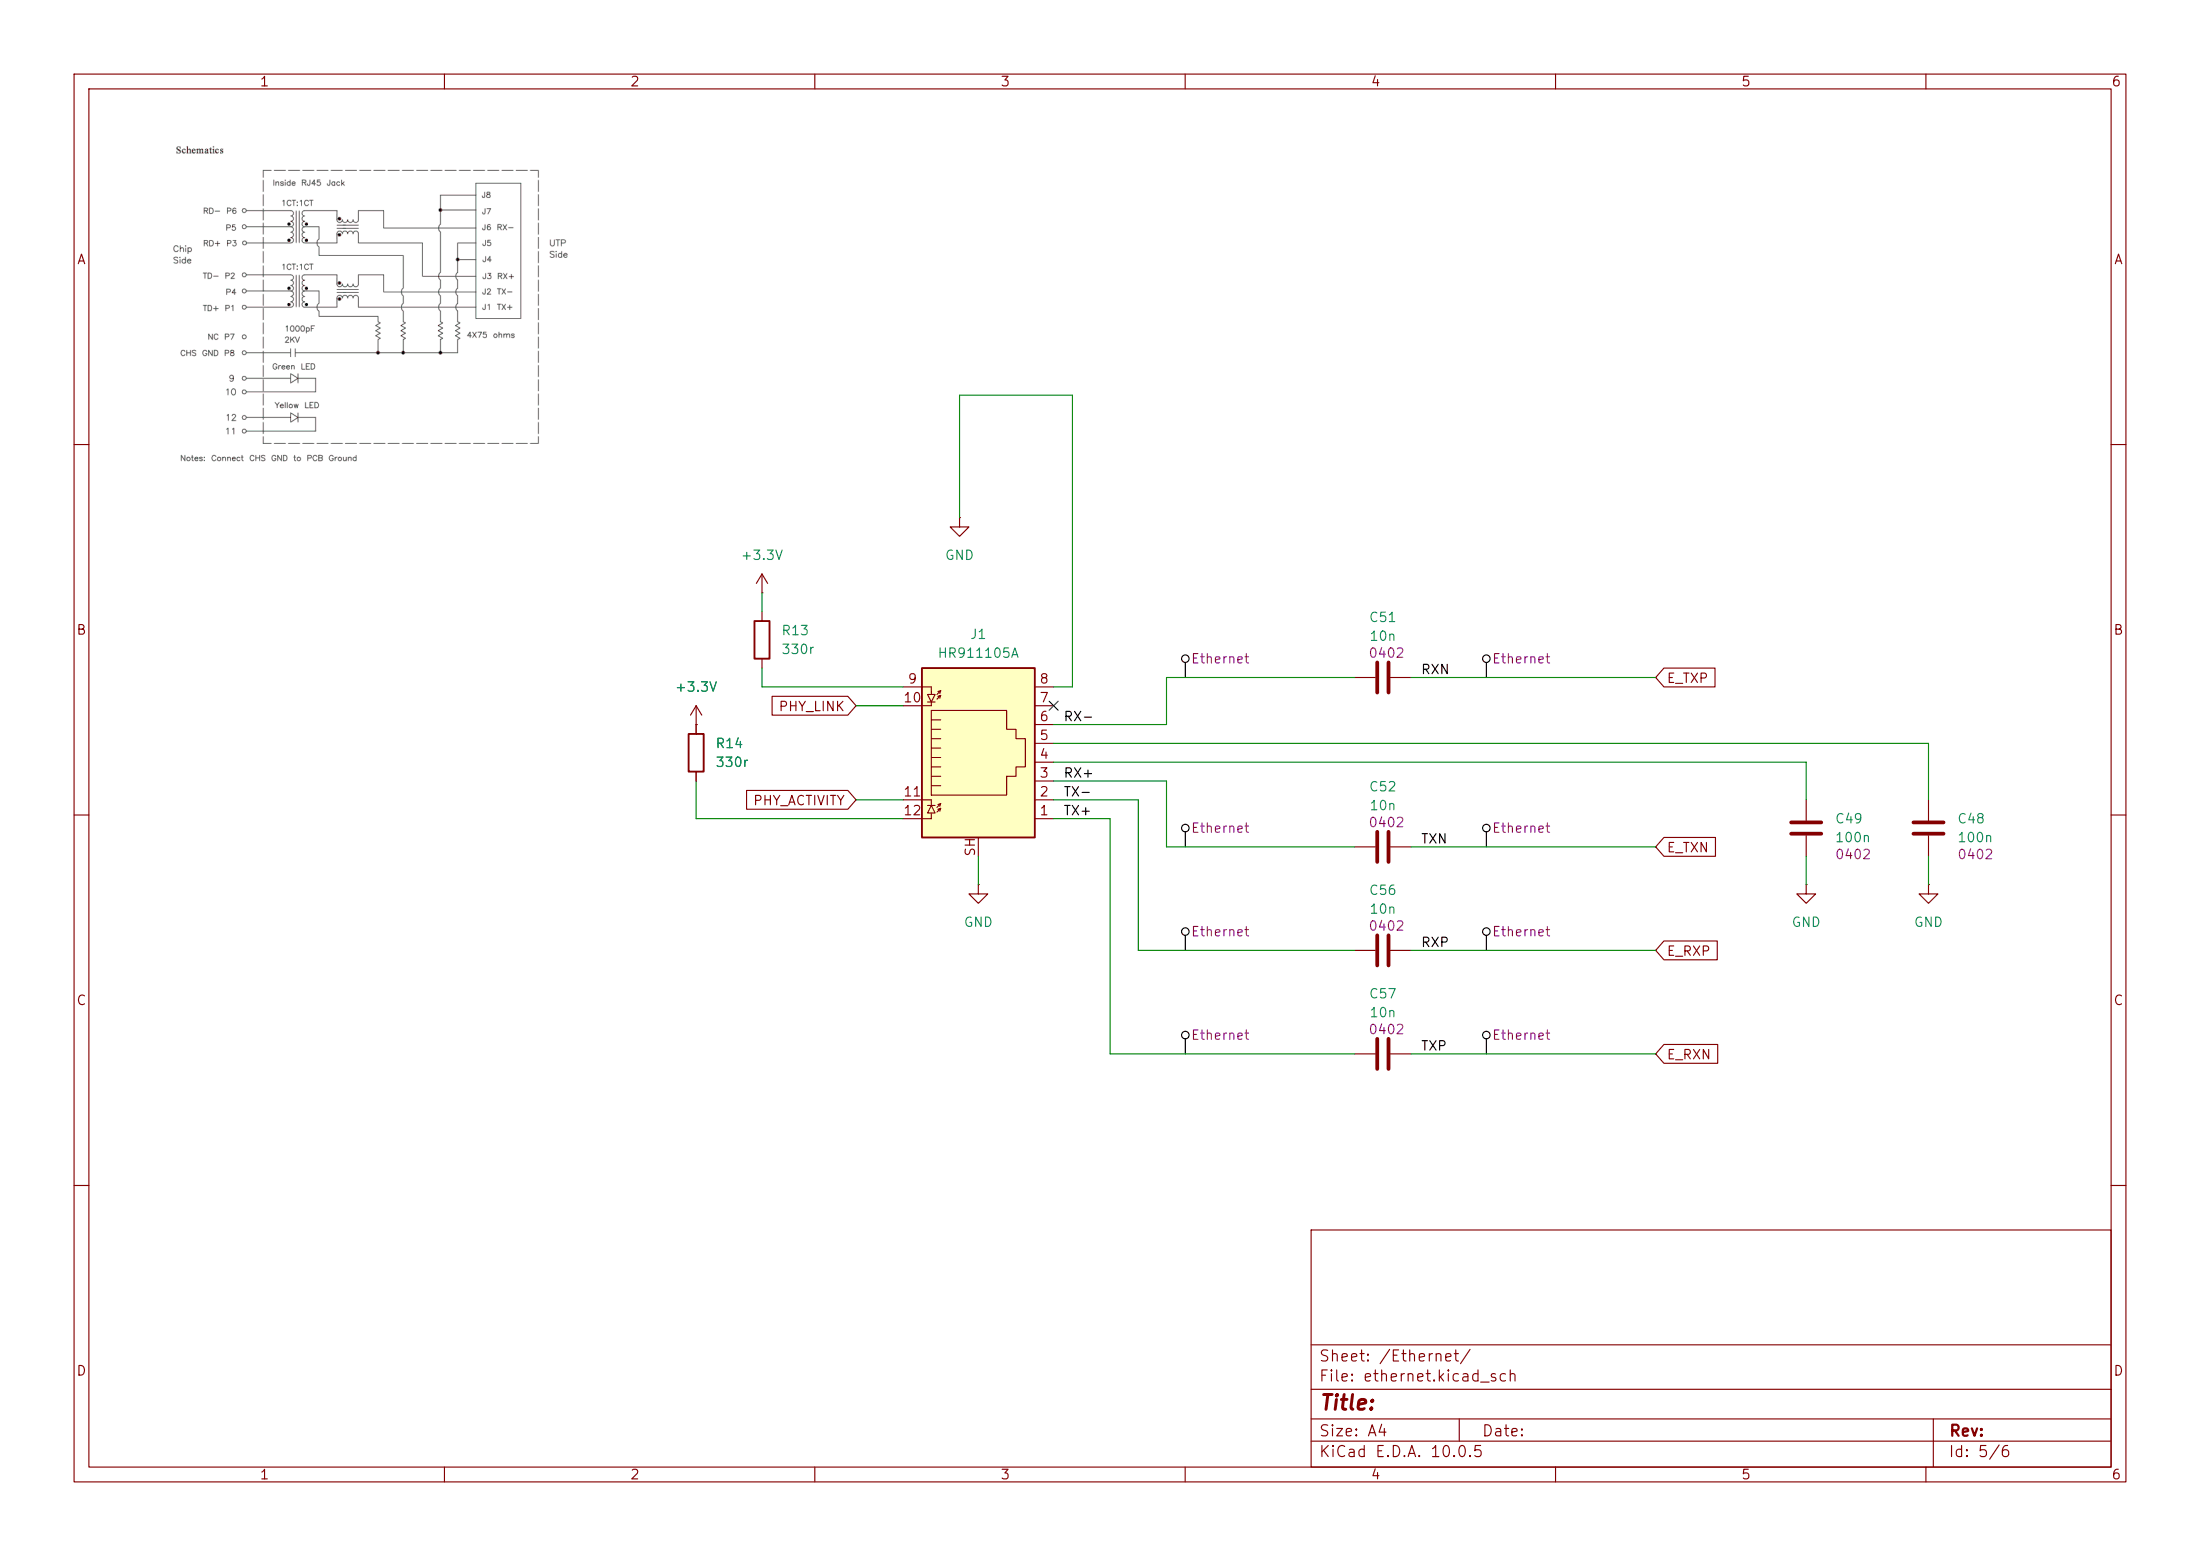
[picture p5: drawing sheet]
(kicad_sch
 (version 20260306)
 (generator "eeschema")
 (generator_version "10.0")
 (paper "A4")
 (lib_symbols
  (symbol "Device:C"
   (pin_numbers (hide yes))
   (pin_names
    (offset 0.254)) (exclude_from_sim no) (in_bom yes) (on_board yes)
   (in_pos_files yes)
   (duplicate_pin_numbers_are_jumpers no)
   (property "Reference" "C" (at 0.635 2.54 0) (show_name no) (do_not_autoplace no) (effects (font (size 1.27 1.27)) (justify left)))
   (property "Value" "C" (at 0.635 -2.54 0) (show_name no) (do_not_autoplace no) (effects (font (size 1.27 1.27)) (justify left)))
   (property "Footprint" "" (at 0.9652 -3.81 0) (show_name no) (do_not_autoplace no) (hide yes) (effects (font (size 1.27 1.27))))
   (property "Datasheet" "" (at 0 0 0) (show_name no) (do_not_autoplace no) (hide yes) (effects (font (size 1.27 1.27))))
   (property "Description" "Unpolarized capacitor" (at 0 0 0) (show_name no) (do_not_autoplace no) (hide yes) (effects (font (size 1.27 1.27))))
   (symbol "C_0_1"
    (polyline (pts (xy -2.032 0.762) (xy 2.032 0.762)) (stroke (width 0.508) (type default)) (fill (type none)))
    (polyline (pts (xy -2.032 -0.762) (xy 2.032 -0.762)) (stroke (width 0.508) (type default)) (fill (type none))))
   (symbol "C_1_1"
    (pin passive line (at 0 3.81 270) (length 2.794) (name "" (effects (font (size 1.27 1.27)))) (number "1" (effects (font (size 1.27 1.27)))))
    (pin passive line (at 0 -3.81 90) (length 2.794) (name "" (effects (font (size 1.27 1.27)))) (number "2" (effects (font (size 1.27 1.27))))))
   (embedded_fonts no))
  (symbol "Device:R"
   (pin_numbers (hide yes))
   (pin_names
    (offset 0)) (exclude_from_sim no) (in_bom yes) (on_board yes)
   (in_pos_files yes)
   (duplicate_pin_numbers_are_jumpers no)
   (property "Reference" "R" (at 2.032 0 90) (show_name no) (do_not_autoplace no) (effects (font (size 1.27 1.27))))
   (property "Value" "R" (at 0 0 90) (show_name no) (do_not_autoplace no) (effects (font (size 1.27 1.27))))
   (property "Footprint" "" (at -1.778 0 90) (show_name no) (do_not_autoplace no) (hide yes) (effects (font (size 1.27 1.27))))
   (property "Datasheet" "" (at 0 0 0) (show_name no) (do_not_autoplace no) (hide yes) (effects (font (size 1.27 1.27))))
   (property "Description" "Resistor" (at 0 0 0) (show_name no) (do_not_autoplace no) (hide yes) (effects (font (size 1.27 1.27))))
   (symbol "R_0_1"
    (rectangle (start -1.016 -2.54) (end 1.016 2.54) (stroke (width 0.254) (type default)) (fill (type none))))
   (symbol "R_1_1"
    (pin passive line (at 0 3.81 270) (length 1.27) (name "" (effects (font (size 1.27 1.27)))) (number "1" (effects (font (size 1.27 1.27)))))
    (pin passive line (at 0 -3.81 90) (length 1.27) (name "" (effects (font (size 1.27 1.27)))) (number "2" (effects (font (size 1.27 1.27))))))
   (embedded_fonts no))
  (symbol "SBC:RJ45_LED_Shielded"
   (pin_names
    (offset 1.016)) (exclude_from_sim no) (in_bom yes) (on_board yes)
   (in_pos_files yes)
   (duplicate_pin_numbers_are_jumpers no)
   (property "Reference" "J1" (at 0 17.272 0) (show_name no) (do_not_autoplace no) (effects (font (size 1.27 1.27))))
   (property "Value" "HR911105A" (at 0 14.732 0) (show_name no) (do_not_autoplace no) (effects (font (size 1.27 1.27))))
   (property "Footprint" "Connector_RJ:RJ45_Hanrun_HR911105A_Horizontal" (at 0 0.635 90) (show_name no) (do_not_autoplace no) (hide yes) (effects (font (size 1.27 1.27))))
   (property "Datasheet" "https://www.lcsc.com/datasheet/C12074.pdf?spm=wm.sxq.inf.ggs&lcsc_vid=FVJaU1ZQEgBXAQYAT1AKUgdSEwcKUVIEQQRYUAUFElkxVlNeTlBaV1VfQVNdVTsOAxUeFF5JWBYZEEoEHg8JSQcJGk4%3D" (at 0 0.635 90) (show_name no) (do_not_autoplace no) (hide yes) (effects (font (size 1.27 1.27))))
   (property "Description" "RJ connector, 8P8C (8 positions 8 connected), two LEDs, Shielded" (at 0 0 0) (show_name no) (do_not_autoplace no) (hide yes) (effects (font (size 1.27 1.27))))
   (property "LCSC Part #" "C12074" (at 0 0 0) (show_name no) (do_not_autoplace no) (hide yes) (effects (font (size 1.27 1.27))))
   (property "Manufacturere Part Number" "HR911105A" (at -3.556 16.002 0) (show_name no) (do_not_autoplace no) (hide yes) (effects (font (size 1.27 1.27))))
   (symbol "RJ45_LED_Shielded_0_1"
    (rectangle (start -7.62 12.7) (end 7.62 -10.16) (stroke (width 0.254) (type default)) (fill (type background)))
    (polyline (pts (xy -7.62 10.16) (xy -6.35 10.16)) (stroke (width 0) (type default)) (fill (type none)))
    (polyline (pts (xy -7.62 7.62) (xy -6.35 7.62)) (stroke (width 0) (type default)) (fill (type none)))
    (polyline (pts (xy -7.62 -5.08) (xy -6.35 -5.08)) (stroke (width 0) (type default)) (fill (type none)))
    (polyline (pts (xy -7.62 -7.62) (xy -6.35 -7.62)) (stroke (width 0) (type default)) (fill (type none)))
    (polyline (pts (xy -6.858 8.128) (xy -5.842 8.128)) (stroke (width 0) (type default)) (fill (type none)))
    (polyline (pts (xy -6.858 -5.842) (xy -5.842 -5.842)) (stroke (width 0) (type default)) (fill (type none)))
    (polyline (pts (xy -6.35 10.16) (xy -6.3408 9.1749)) (stroke (width 0) (type default)) (fill (type none)))
    (polyline (pts (xy -6.35 8.128) (xy -5.842 9.144) (xy -6.858 9.144) (xy -6.35 8.128)) (stroke (width 0) (type default)) (fill (type none)))
    (polyline (pts (xy -6.35 7.62) (xy -6.3499 8.1178)) (stroke (width 0) (type default)) (fill (type none)))
    (polyline (pts (xy -6.35 1.905) (xy -5.08 1.905) (xy -5.08 1.905)) (stroke (width 0) (type default)) (fill (type none)))
    (polyline (pts (xy -6.35 0.635) (xy -5.08 0.635) (xy -5.08 0.635)) (stroke (width 0) (type default)) (fill (type none)))
    (polyline (pts (xy -6.35 -0.635) (xy -5.08 -0.635) (xy -5.08 -0.635)) (stroke (width 0) (type default)) (fill (type none)))
    (polyline (pts (xy -6.35 -1.905) (xy -5.08 -1.905) (xy -5.08 -1.905)) (stroke (width 0) (type default)) (fill (type none)))
    (polyline (pts (xy -6.35 -3.175) (xy -5.08 -3.175) (xy -5.08 -3.175)) (stroke (width 0) (type default)) (fill (type none)))
    (polyline (pts (xy -6.35 -4.445) (xy -6.35 6.985) (xy 3.81 6.985) (xy 3.81 4.445) (xy 5.08 4.445) (xy 5.08 3.175) (xy 6.35 3.175) (xy 6.35 -0.635) (xy 5.08 -0.635) (xy 5.08 -1.905) (xy 3.81 -1.905) (xy 3.81 -4.445) (xy -6.35 -4.445) (xy -6.35 -4.445)) (stroke (width 0) (type default)) (fill (type none)))
    (polyline (pts (xy -6.35 -5.08) (xy -6.35 -5.8276)) (stroke (width 0) (type default)) (fill (type none)))
    (polyline (pts (xy -6.35 -5.842) (xy -6.858 -6.858) (xy -5.842 -6.858) (xy -6.35 -5.842)) (stroke (width 0) (type default)) (fill (type none)))
    (polyline (pts (xy -6.35 -7.62) (xy -6.3569 -6.8862)) (stroke (width 0) (type default)) (fill (type none)))
    (polyline (pts (xy -5.588 9.144) (xy -5.08 9.652) (xy -5.461 9.525)) (stroke (width 0) (type default)) (fill (type none)))
    (polyline (pts (xy -5.588 8.509) (xy -5.08 9.017) (xy -5.461 8.89)) (stroke (width 0) (type default)) (fill (type none)))
    (polyline (pts (xy -5.588 -6.096) (xy -5.08 -5.588) (xy -5.461 -5.715)) (stroke (width 0) (type default)) (fill (type none)))
    (polyline (pts (xy -5.588 -6.731) (xy -5.08 -6.223) (xy -5.461 -6.35)) (stroke (width 0) (type default)) (fill (type none)))
    (polyline (pts (xy -5.08 9.652) (xy -5.207 9.271)) (stroke (width 0) (type default)) (fill (type none)))
    (polyline (pts (xy -5.08 9.017) (xy -5.207 8.636)) (stroke (width 0) (type default)) (fill (type none)))
    (polyline (pts (xy -5.08 5.715) (xy -6.35 5.715)) (stroke (width 0) (type default)) (fill (type none)))
    (polyline (pts (xy -5.08 4.445) (xy -6.35 4.445)) (stroke (width 0) (type default)) (fill (type none)))
    (polyline (pts (xy -5.08 3.175) (xy -6.35 3.175) (xy -6.35 3.175)) (stroke (width 0) (type default)) (fill (type none)))
    (polyline (pts (xy -5.08 -5.588) (xy -5.207 -5.969)) (stroke (width 0) (type default)) (fill (type none)))
    (polyline (pts (xy -5.08 -6.223) (xy -5.207 -6.604)) (stroke (width 0) (type default)) (fill (type none))))
   (symbol "RJ45_LED_Shielded_1_1"
    (pin passive line (at 10.16 -7.62 180) (length 2.54) (name "" (effects (font (size 1.27 1.27)))) (number "1" (effects (font (size 1.27 1.27)))))
    (pin passive line (at 10.16 -5.08 180) (length 2.54) (name "" (effects (font (size 1.27 1.27)))) (number "2" (effects (font (size 1.27 1.27)))))
    (pin passive line (at 10.16 -2.54 180) (length 2.54) (name "" (effects (font (size 1.27 1.27)))) (number "3" (effects (font (size 1.27 1.27)))))
    (pin passive line (at 10.16 0 180) (length 2.54) (name "" (effects (font (size 1.27 1.27)))) (number "4" (effects (font (size 1.27 1.27)))))
    (pin passive line (at 10.16 2.54 180) (length 2.54) (name "" (effects (font (size 1.27 1.27)))) (number "5" (effects (font (size 1.27 1.27)))))
    (pin passive line (at 10.16 5.08 180) (length 2.54) (name "" (effects (font (size 1.27 1.27)))) (number "6" (effects (font (size 1.27 1.27)))))
    (pin passive line (at 10.16 7.62 180) (length 2.54) (name "" (effects (font (size 1.27 1.27)))) (number "7" (effects (font (size 1.27 1.27)))))
    (pin passive line (at 10.16 10.16 180) (length 2.54) (name "" (effects (font (size 1.27 1.27)))) (number "8" (effects (font (size 1.27 1.27)))))
    (pin passive line (at -10.16 10.16 0) (length 2.54) (name "" (effects (font (size 1.27 1.27)))) (number "9" (effects (font (size 1.27 1.27)))))
    (pin passive line (at -10.16 7.62 0) (length 2.54) (name "" (effects (font (size 1.27 1.27)))) (number "10" (effects (font (size 1.27 1.27)))))
    (pin passive line (at -10.16 -5.08 0) (length 2.54) (name "" (effects (font (size 1.27 1.27)))) (number "11" (effects (font (size 1.27 1.27)))))
    (pin passive line (at -10.16 -7.62 0) (length 2.54) (name "" (effects (font (size 1.27 1.27)))) (number "12" (effects (font (size 1.27 1.27)))))
    (pin passive line (at 0 -12.7 90) (length 2.54) (name "" (effects (font (size 1.27 1.27)))) (number "SH" (effects (font (size 1.27 1.27))))))
   (embedded_fonts no))
  (symbol "power:+3.3V"
   (power global)
   (pin_numbers (hide yes))
   (pin_names
    (offset 0) (hide yes)) (exclude_from_sim no) (in_bom yes) (on_board yes)
   (in_pos_files yes)
   (duplicate_pin_numbers_are_jumpers no)
   (property "Reference" "#PWR" (at 0 -3.81 0) (show_name no) (do_not_autoplace no) (hide yes) (effects (font (size 1.27 1.27))))
   (property "Value" "+3.3V" (at 0 3.556 0) (show_name no) (do_not_autoplace no) (effects (font (size 1.27 1.27))))
   (property "Footprint" "" (at 0 0 0) (show_name no) (do_not_autoplace no) (hide yes) (effects (font (size 1.27 1.27))))
   (property "Datasheet" "" (at 0 0 0) (show_name no) (do_not_autoplace no) (hide yes) (effects (font (size 1.27 1.27))))
   (property "Description" "Power symbol creates a global label with name \"+3.3V\"" (at 0 0 0) (show_name no) (do_not_autoplace no) (hide yes) (effects (font (size 1.27 1.27))))
   (symbol "+3.3V_0_1"
    (polyline (pts (xy -0.762 1.27) (xy 0 2.54)) (stroke (width 0) (type default)) (fill (type none)))
    (polyline (pts (xy 0 2.54) (xy 0.762 1.27)) (stroke (width 0) (type default)) (fill (type none)))
    (polyline (pts (xy 0 0) (xy 0 2.54)) (stroke (width 0) (type default)) (fill (type none))))
   (symbol "+3.3V_1_1"
    (pin power_in line (at 0 0 90) (length 0) (name "" (effects (font (size 1.27 1.27)))) (number "1" (effects (font (size 1.27 1.27))))))
   (embedded_fonts no))
  (symbol "power:GND"
   (power global)
   (pin_numbers (hide yes))
   (pin_names
    (offset 0) (hide yes)) (exclude_from_sim no) (in_bom yes) (on_board yes)
   (in_pos_files yes)
   (duplicate_pin_numbers_are_jumpers no)
   (property "Reference" "#PWR" (at 0 -6.35 0) (show_name no) (do_not_autoplace no) (hide yes) (effects (font (size 1.27 1.27))))
   (property "Value" "GND" (at 0 -3.81 0) (show_name no) (do_not_autoplace no) (effects (font (size 1.27 1.27))))
   (property "Footprint" "" (at 0 0 0) (show_name no) (do_not_autoplace no) (hide yes) (effects (font (size 1.27 1.27))))
   (property "Datasheet" "" (at 0 0 0) (show_name no) (do_not_autoplace no) (hide yes) (effects (font (size 1.27 1.27))))
   (property "Description" "Power symbol creates a global label with name \"GND\" , ground" (at 0 0 0) (show_name no) (do_not_autoplace no) (hide yes) (effects (font (size 1.27 1.27))))
   (symbol "GND_0_1"
    (polyline (pts (xy 0 0) (xy 0 -1.27) (xy 1.27 -1.27) (xy 0 -2.54) (xy -1.27 -1.27) (xy 0 -1.27)) (stroke (width 0) (type default)) (fill (type none))))
   (symbol "GND_1_1"
    (pin power_in line (at 0 0 270) (length 0) (name "" (effects (font (size 1.27 1.27)))) (number "1" (effects (font (size 1.27 1.27))))))
   (embedded_fonts no)))
 (no_connect
  (at 142.24 95.25))
 (wire
  (pts (xy 190.5 114.3) (xy 223.52 114.3))
  (stroke (width 0) (type default)))
 (wire
  (pts (xy 144.78 92.71) (xy 144.78 53.34))
  (stroke (width 0) (type default)))
 (wire
  (pts (xy 132.08 115.57) (xy 132.08 119.38))
  (stroke (width 0) (type default)))
 (wire
  (pts (xy 142.24 102.87) (xy 243.84 102.87))
  (stroke (width 0) (type default)))
 (wire
  (pts (xy 102.87 80.01) (xy 102.87 82.55))
  (stroke (width 0) (type default)))
 (wire
  (pts (xy 190.5 91.44) (xy 223.52 91.44))
  (stroke (width 0) (type default)))
 (wire
  (pts (xy 115.57 107.95) (xy 121.92 107.95))
  (stroke (width 0) (type default)))
 (wire
  (pts (xy 157.48 114.3) (xy 157.48 105.41))
  (stroke (width 0) (type default)))
 (wire
  (pts (xy 190.5 128.27) (xy 223.52 128.27))
  (stroke (width 0) (type default)))
 (wire
  (pts (xy 243.84 115.57) (xy 243.84 119.38))
  (stroke (width 0) (type default)))
 (wire
  (pts (xy 144.78 53.34) (xy 129.54 53.34))
  (stroke (width 0) (type default)))
 (wire
  (pts (xy 121.92 110.49) (xy 93.98 110.49))
  (stroke (width 0) (type default)))
 (wire
  (pts (xy 243.84 102.87) (xy 243.84 107.95))
  (stroke (width 0) (type default)))
 (wire
  (pts (xy 142.24 105.41) (xy 157.48 105.41))
  (stroke (width 0) (type default)))
 (wire
  (pts (xy 93.98 105.41) (xy 93.98 110.49))
  (stroke (width 0) (type default)))
 (wire
  (pts (xy 142.24 107.95) (xy 153.67 107.95))
  (stroke (width 0) (type default)))
 (wire
  (pts (xy 142.24 97.79) (xy 157.48 97.79))
  (stroke (width 0) (type default)))
 (wire
  (pts (xy 260.35 115.57) (xy 260.35 119.38))
  (stroke (width 0) (type default)))
 (wire
  (pts (xy 190.5 142.24) (xy 223.52 142.24))
  (stroke (width 0) (type default)))
 (wire
  (pts (xy 142.24 100.33) (xy 260.35 100.33))
  (stroke (width 0) (type default)))
 (wire
  (pts (xy 153.67 107.95) (xy 153.67 128.27))
  (stroke (width 0) (type default)))
 (wire
  (pts (xy 142.24 92.71) (xy 144.78 92.71))
  (stroke (width 0) (type default)))
 (wire
  (pts (xy 157.48 114.3) (xy 182.88 114.3))
  (stroke (width 0) (type default)))
 (wire
  (pts (xy 157.48 97.79) (xy 157.48 91.44))
  (stroke (width 0) (type default)))
 (wire
  (pts (xy 157.48 91.44) (xy 182.88 91.44))
  (stroke (width 0) (type default)))
 (wire
  (pts (xy 102.87 90.17) (xy 102.87 92.71))
  (stroke (width 0) (type default)))
 (wire
  (pts (xy 149.86 110.49) (xy 149.86 142.24))
  (stroke (width 0) (type default)))
 (wire
  (pts (xy 153.67 128.27) (xy 182.88 128.27))
  (stroke (width 0) (type default)))
 (wire
  (pts (xy 142.24 110.49) (xy 149.86 110.49))
  (stroke (width 0) (type default)))
 (wire
  (pts (xy 260.35 100.33) (xy 260.35 107.95))
  (stroke (width 0) (type default)))
 (wire
  (pts (xy 121.92 95.25) (xy 115.57 95.25))
  (stroke (width 0) (type default)))
 (wire
  (pts (xy 129.54 53.34) (xy 129.54 69.85))
  (stroke (width 0) (type default)))
 (wire
  (pts (xy 149.86 142.24) (xy 182.88 142.24))
  (stroke (width 0) (type default)))
 (wire
  (pts (xy 121.92 92.71) (xy 102.87 92.71))
  (stroke (width 0) (type default)))
 (image
  (at 50.038 40.894)
  (data))
 (label "RXP"
  (at 191.77 128.27 0)
  (effects (font (size 1.27 1.27)) (justify left bottom)))
 (label "TXP"
  (at 191.77 142.24 0)
  (effects (font (size 1.27 1.27)) (justify left bottom)))
 (label "TX-"
  (at 143.51 107.95 0)
  (effects (font (size 1.27 1.27)) (justify left bottom)))
 (label "RXN"
  (at 191.77 91.44 0)
  (effects (font (size 1.27 1.27)) (justify left bottom)))
 (label "TX+"
  (at 143.51 110.49 0)
  (effects (font (size 1.27 1.27)) (justify left bottom)))
 (label "TXN"
  (at 191.77 114.3 0)
  (effects (font (size 1.27 1.27)) (justify left bottom)))
 (label "RX-"
  (at 143.51 97.79 0)
  (effects (font (size 1.27 1.27)) (justify left bottom)))
 (label "RX+"
  (at 143.51 105.41 0)
  (effects (font (size 1.27 1.27)) (justify left bottom)))
 (global_label "PHY_ACTIVITY"
  (shape input)
  (at 115.57 107.95 180)
  (fields_autoplaced yes)
  (effects (font (size 1.27 1.27)) (justify right))
  (property "Intersheetrefs" "${INTERSHEET_REFS}" (at 100.2475 107.95 0) (hide yes) (show_name no) (do_not_autoplace no) (effects (font (size 1.27 1.27)) (justify right))))
 (global_label "E_TXP"
  (shape input)
  (at 223.52 91.44 0)
  (fields_autoplaced yes)
  (effects (font (size 1.27 1.27)) (justify left))
  (property "Intersheetrefs" "${INTERSHEET_REFS}" (at 232.0689 91.44 0) (hide yes) (show_name no) (do_not_autoplace no) (effects (font (size 1.27 1.27)) (justify left))))
 (global_label "E_RXP"
  (shape input)
  (at 223.52 128.27 0)
  (fields_autoplaced yes)
  (effects (font (size 1.27 1.27)) (justify left))
  (property "Intersheetrefs" "${INTERSHEET_REFS}" (at 232.3713 128.27 0) (hide yes) (show_name no) (do_not_autoplace no) (effects (font (size 1.27 1.27)) (justify left))))
 (global_label "PHY_LINK"
  (shape input)
  (at 115.57 95.25 180)
  (fields_autoplaced yes)
  (effects (font (size 1.27 1.27)) (justify right))
  (property "Intersheetrefs" "${INTERSHEET_REFS}" (at 103.6947 95.25 0) (hide yes) (show_name no) (do_not_autoplace no) (effects (font (size 1.27 1.27)) (justify right))))
 (global_label "E_RXN"
  (shape input)
  (at 223.52 142.24 0)
  (fields_autoplaced yes)
  (effects (font (size 1.27 1.27)) (justify left))
  (property "Intersheetrefs" "${INTERSHEET_REFS}" (at 232.4318 142.24 0) (hide yes) (show_name no) (do_not_autoplace no) (effects (font (size 1.27 1.27)) (justify left))))
 (global_label "E_TXN"
  (shape input)
  (at 223.52 114.3 0)
  (fields_autoplaced yes)
  (effects (font (size 1.27 1.27)) (justify left))
  (property "Intersheetrefs" "${INTERSHEET_REFS}" (at 232.1294 114.3 0) (hide yes) (show_name no) (do_not_autoplace no) (effects (font (size 1.27 1.27)) (justify left))))
 (netclass_flag ""
  (length 2.54)
  (shape round)
  (at 160.02 142.24 0)
  (effects (font (size 1.27 1.27)) (justify left bottom))
  (property "Netclass" "Ethernet" (at 160.7185 139.7 0) (show_name no) (do_not_autoplace no) (effects (font (size 1.27 1.27)) (justify left)))
  (property "Component Class" "" (at 12.7 40.64 0) (show_name no) (do_not_autoplace no) (effects (font (size 1.27 1.27)
    (italic yes)))))
 (netclass_flag ""
  (length 2.54)
  (shape round)
  (at 200.66 142.24 0)
  (effects (font (size 1.27 1.27)) (justify left bottom))
  (property "Netclass" "Ethernet" (at 201.3585 139.7 0) (show_name no) (do_not_autoplace no) (effects (font (size 1.27 1.27)) (justify left)))
  (property "Component Class" "" (at 53.34 40.64 0) (show_name no) (do_not_autoplace no) (effects (font (size 1.27 1.27)
    (italic yes)))))
 (netclass_flag ""
  (length 2.54)
  (shape round)
  (at 160.02 91.44 0)
  (effects (font (size 1.27 1.27)) (justify left bottom))
  (property "Netclass" "Ethernet" (at 160.7185 88.9 0) (show_name no) (do_not_autoplace no) (effects (font (size 1.27 1.27)) (justify left)))
  (property "Component Class" "" (at 12.7 -10.16 0) (show_name no) (do_not_autoplace no) (effects (font (size 1.27 1.27)
    (italic yes)))))
 (netclass_flag ""
  (length 2.54)
  (shape round)
  (at 160.02 114.3 0)
  (effects (font (size 1.27 1.27)) (justify left bottom))
  (property "Netclass" "Ethernet" (at 160.7185 111.76 0) (show_name no) (do_not_autoplace no) (effects (font (size 1.27 1.27)) (justify left)))
  (property "Component Class" "" (at 12.7 12.7 0) (show_name no) (do_not_autoplace no) (effects (font (size 1.27 1.27)
    (italic yes)))))
 (netclass_flag ""
  (length 2.54)
  (shape round)
  (at 160.02 128.27 0)
  (effects (font (size 1.27 1.27)) (justify left bottom))
  (property "Netclass" "Ethernet" (at 160.7185 125.73 0) (show_name no) (do_not_autoplace no) (effects (font (size 1.27 1.27)) (justify left)))
  (property "Component Class" "" (at 12.7 26.67 0) (show_name no) (do_not_autoplace no) (effects (font (size 1.27 1.27)
    (italic yes)))))
 (netclass_flag ""
  (length 2.54)
  (shape round)
  (at 200.66 128.27 0)
  (effects (font (size 1.27 1.27)) (justify left bottom))
  (property "Netclass" "Ethernet" (at 201.3585 125.73 0) (show_name no) (do_not_autoplace no) (effects (font (size 1.27 1.27)) (justify left)))
  (property "Component Class" "" (at 53.34 26.67 0) (show_name no) (do_not_autoplace no) (effects (font (size 1.27 1.27)
    (italic yes)))))
 (netclass_flag ""
  (length 2.54)
  (shape round)
  (at 200.66 114.3 0)
  (effects (font (size 1.27 1.27)) (justify left bottom))
  (property "Netclass" "Ethernet" (at 201.3585 111.76 0) (show_name no) (do_not_autoplace no) (effects (font (size 1.27 1.27)) (justify left)))
  (property "Component Class" "" (at 53.34 12.7 0) (show_name no) (do_not_autoplace no) (effects (font (size 1.27 1.27)
    (italic yes)))))
 (netclass_flag ""
  (length 2.54)
  (shape round)
  (at 200.66 91.44 0)
  (effects (font (size 1.27 1.27)) (justify left bottom))
  (property "Netclass" "Ethernet" (at 201.3585 88.9 0) (show_name no) (do_not_autoplace no) (effects (font (size 1.27 1.27)) (justify left)))
  (property "Component Class" "" (at 53.34 -10.16 0) (show_name no) (do_not_autoplace no) (effects (font (size 1.27 1.27)
    (italic yes)))))
 (symbol
  (lib_id "Device:R")
  (at 93.98 101.6 0)
  (unit 1)
  (body_style 1)
  (exclude_from_sim no)
  (in_bom yes)
  (on_board yes)
  (in_pos_files yes)
  (dnp no)
  (fields_autoplaced yes)
  (property "Reference" "R14" (at 96.52 100.3299 0) (show_name no) (do_not_autoplace no) (effects (font (size 1.27 1.27)) (justify left)))
  (property "Value" "330r" (at 96.52 102.8699 0) (show_name no) (do_not_autoplace no) (effects (font (size 1.27 1.27)) (justify left)))
  (property "Footprint" "Resistor_SMD:R_0402_1005Metric_Pad0.72x0.64mm_HandSolder" (at 92.202 101.6 90) (hide yes) (show_name no) (do_not_autoplace no) (effects (font (size 1.27 1.27))))
  (property "Datasheet" "" (at 93.98 101.6 0) (hide yes) (show_name no) (do_not_autoplace no) (effects (font (size 1.27 1.27))))
  (property "Description" "Resistor" (at 93.98 101.6 0) (hide yes) (show_name no) (do_not_autoplace no) (effects (font (size 1.27 1.27))))
  (pin "2")
  (pin "1"))
 (symbol
  (lib_id "SBC:RJ45_LED_Shielded")
  (at 132.08 102.87 0)
  (unit 1)
  (body_style 1)
  (exclude_from_sim no)
  (in_bom yes)
  (on_board yes)
  (in_pos_files yes)
  (dnp no)
  (property "Reference" "J1" (at 132.08 85.598 0) (show_name no) (do_not_autoplace no) (effects (font (size 1.27 1.27))))
  (property "Value" "HR911105A" (at 132.08 88.138 0) (show_name no) (do_not_autoplace no) (effects (font (size 1.27 1.27))))
  (property "Footprint" "SBC:RJ45_Hanrun_HR911105A_Horizontal" (at 132.08 102.235 90) (hide yes) (show_name no) (do_not_autoplace no) (effects (font (size 1.27 1.27))))
  (property "Datasheet" "https://www.lcsc.com/datasheet/C12074.pdf?spm=wm.sxq.inf.ggs&lcsc_vid=FVJaU1ZQEgBXAQYAT1AKUgdSEwcKUVIEQQRYUAUFElkxVlNeTlBaV1VfQVNdVTsOAxUeFF5JWBYZEEoEHg8JSQcJGk4%3D" (at 132.08 102.235 90) (hide yes) (show_name no) (do_not_autoplace no) (effects (font (size 1.27 1.27))))
  (property "Description" "RJ connector, 8P8C (8 positions 8 connected), two LEDs, Shielded" (at 132.08 102.87 0) (hide yes) (show_name no) (do_not_autoplace no) (effects (font (size 1.27 1.27))))
  (property "LCSC Part #" "C12074" (at 132.08 102.87 0) (hide yes) (show_name no) (do_not_autoplace no) (effects (font (size 1.27 1.27))))
  (property "Manufacturere Part Number" "HR911105A" (at 128.524 86.868 0) (hide yes) (show_name no) (do_not_autoplace no) (effects (font (size 1.27 1.27))))
  (pin "SH")
  (pin "1")
  (pin "2")
  (pin "8")
  (pin "9")
  (pin "10")
  (pin "3")
  (pin "4")
  (pin "5")
  (pin "6")
  (pin "7")
  (pin "11")
  (pin "12"))
 (symbol
  (lib_id "power:GND")
  (at 132.08 119.38 0)
  (unit 1)
  (body_style 1)
  (exclude_from_sim no)
  (in_bom yes)
  (on_board yes)
  (in_pos_files yes)
  (dnp no)
  (fields_autoplaced yes)
  (property "Reference" "#PWR067" (at 132.08 125.73 0) (hide yes) (show_name no) (do_not_autoplace no) (effects (font (size 1.27 1.27))))
  (property "Value" "GND" (at 132.08 124.46 0) (show_name no) (do_not_autoplace no) (effects (font (size 1.27 1.27))))
  (property "Footprint" "" (at 132.08 119.38 0) (hide yes) (show_name no) (do_not_autoplace no) (effects (font (size 1.27 1.27))))
  (property "Datasheet" "" (at 132.08 119.38 0) (hide yes) (show_name no) (do_not_autoplace no) (effects (font (size 1.27 1.27))))
  (property "Description" "Power symbol creates a global label with name \"GND\" , ground" (at 132.08 119.38 0) (hide yes) (show_name no) (do_not_autoplace no) (effects (font (size 1.27 1.27))))
  (pin "1"))
 (symbol
  (lib_id "Device:C")
  (at 243.84 111.76 0)
  (unit 1)
  (body_style 1)
  (exclude_from_sim no)
  (in_bom yes)
  (on_board yes)
  (in_pos_files yes)
  (dnp no)
  (property "Reference" "C49" (at 247.65 110.4899 0) (show_name no) (do_not_autoplace no) (effects (font (size 1.27 1.27)) (justify left)))
  (property "Value" "100n" (at 247.65 113.0299 0) (show_name no) (do_not_autoplace no) (effects (font (size 1.27 1.27)) (justify left)))
  (property "Footprint" "Capacitor_SMD:C_0402_1005Metric_Pad0.74x0.62mm_HandSolder" (at 244.8052 115.57 0) (hide yes) (show_name no) (do_not_autoplace no) (effects (font (size 1.27 1.27))))
  (property "Datasheet" "" (at 243.84 111.76 0) (hide yes) (show_name no) (do_not_autoplace no) (effects (font (size 1.27 1.27))))
  (property "Description" "Unpolarized capacitor" (at 243.84 111.76 0) (hide yes) (show_name no) (do_not_autoplace no) (effects (font (size 1.27 1.27))))
  (property "Size" "0402" (at 250.19 115.316 0) (show_name no) (do_not_autoplace no) (effects (font (size 1.27 1.27))))
  (pin "1")
  (pin "2"))
 (symbol
  (lib_id "power:+3.3V")
  (at 102.87 80.01 0)
  (unit 1)
  (body_style 1)
  (exclude_from_sim no)
  (in_bom yes)
  (on_board yes)
  (in_pos_files yes)
  (dnp no)
  (fields_autoplaced yes)
  (property "Reference" "#PWR064" (at 102.87 83.82 0) (hide yes) (show_name no) (do_not_autoplace no) (effects (font (size 1.27 1.27))))
  (property "Value" "+3.3V" (at 102.87 74.93 0) (show_name no) (do_not_autoplace no) (effects (font (size 1.27 1.27))))
  (property "Footprint" "" (at 102.87 80.01 0) (hide yes) (show_name no) (do_not_autoplace no) (effects (font (size 1.27 1.27))))
  (property "Datasheet" "" (at 102.87 80.01 0) (hide yes) (show_name no) (do_not_autoplace no) (effects (font (size 1.27 1.27))))
  (property "Description" "Power symbol creates a global label with name \"+3.3V\"" (at 102.87 80.01 0) (hide yes) (show_name no) (do_not_autoplace no) (effects (font (size 1.27 1.27))))
  (pin "1"))
 (symbol
  (lib_id "Device:C")
  (at 186.69 128.27 90)
  (unit 1)
  (body_style 1)
  (exclude_from_sim no)
  (in_bom yes)
  (on_board yes)
  (in_pos_files yes)
  (dnp no)
  (property "Reference" "C56" (at 186.69 120.142 90) (show_name no) (do_not_autoplace no) (effects (font (size 1.27 1.27))))
  (property "Value" "10n" (at 186.69 122.682 90) (show_name no) (do_not_autoplace no) (effects (font (size 1.27 1.27))))
  (property "Footprint" "Capacitor_SMD:C_0402_1005Metric_Pad0.74x0.62mm_HandSolder" (at 190.5 127.3048 0) (hide yes) (show_name no) (do_not_autoplace no) (effects (font (size 1.27 1.27))))
  (property "Datasheet" "" (at 186.69 128.27 0) (hide yes) (show_name no) (do_not_autoplace no) (effects (font (size 1.27 1.27))))
  (property "Description" "Unpolarized capacitor" (at 186.69 128.27 0) (hide yes) (show_name no) (do_not_autoplace no) (effects (font (size 1.27 1.27))))
  (property "Size" "0402" (at 187.198 124.968 90) (show_name no) (do_not_autoplace no) (effects (font (size 1.27 1.27))))
  (pin "2")
  (pin "1"))
 (symbol
  (lib_id "Device:C")
  (at 260.35 111.76 0)
  (unit 1)
  (body_style 1)
  (exclude_from_sim no)
  (in_bom yes)
  (on_board yes)
  (in_pos_files yes)
  (dnp no)
  (property "Reference" "C48" (at 264.16 110.4899 0) (show_name no) (do_not_autoplace no) (effects (font (size 1.27 1.27)) (justify left)))
  (property "Value" "100n" (at 264.16 113.0299 0) (show_name no) (do_not_autoplace no) (effects (font (size 1.27 1.27)) (justify left)))
  (property "Footprint" "Capacitor_SMD:C_0402_1005Metric_Pad0.74x0.62mm_HandSolder" (at 261.3152 115.57 0) (hide yes) (show_name no) (do_not_autoplace no) (effects (font (size 1.27 1.27))))
  (property "Datasheet" "" (at 260.35 111.76 0) (hide yes) (show_name no) (do_not_autoplace no) (effects (font (size 1.27 1.27))))
  (property "Description" "Unpolarized capacitor" (at 260.35 111.76 0) (hide yes) (show_name no) (do_not_autoplace no) (effects (font (size 1.27 1.27))))
  (property "Size" "0402" (at 266.7 115.316 0) (show_name no) (do_not_autoplace no) (effects (font (size 1.27 1.27))))
  (pin "1")
  (pin "2"))
 (symbol
  (lib_id "power:GND")
  (at 243.84 119.38 0)
  (unit 1)
  (body_style 1)
  (exclude_from_sim no)
  (in_bom yes)
  (on_board yes)
  (in_pos_files yes)
  (dnp no)
  (fields_autoplaced yes)
  (property "Reference" "#PWR063" (at 243.84 125.73 0) (hide yes) (show_name no) (do_not_autoplace no) (effects (font (size 1.27 1.27))))
  (property "Value" "GND" (at 243.84 124.46 0) (show_name no) (do_not_autoplace no) (effects (font (size 1.27 1.27))))
  (property "Footprint" "" (at 243.84 119.38 0) (hide yes) (show_name no) (do_not_autoplace no) (effects (font (size 1.27 1.27))))
  (property "Datasheet" "" (at 243.84 119.38 0) (hide yes) (show_name no) (do_not_autoplace no) (effects (font (size 1.27 1.27))))
  (property "Description" "Power symbol creates a global label with name \"GND\" , ground" (at 243.84 119.38 0) (hide yes) (show_name no) (do_not_autoplace no) (effects (font (size 1.27 1.27))))
  (pin "1"))
 (symbol
  (lib_id "Device:R")
  (at 102.87 86.36 0)
  (unit 1)
  (body_style 1)
  (exclude_from_sim no)
  (in_bom yes)
  (on_board yes)
  (in_pos_files yes)
  (dnp no)
  (fields_autoplaced yes)
  (property "Reference" "R13" (at 105.41 85.0899 0) (show_name no) (do_not_autoplace no) (effects (font (size 1.27 1.27)) (justify left)))
  (property "Value" "330r" (at 105.41 87.6299 0) (show_name no) (do_not_autoplace no) (effects (font (size 1.27 1.27)) (justify left)))
  (property "Footprint" "Resistor_SMD:R_0402_1005Metric_Pad0.72x0.64mm_HandSolder" (at 101.092 86.36 90) (hide yes) (show_name no) (do_not_autoplace no) (effects (font (size 1.27 1.27))))
  (property "Datasheet" "" (at 102.87 86.36 0) (hide yes) (show_name no) (do_not_autoplace no) (effects (font (size 1.27 1.27))))
  (property "Description" "Resistor" (at 102.87 86.36 0) (hide yes) (show_name no) (do_not_autoplace no) (effects (font (size 1.27 1.27))))
  (pin "2")
  (pin "1"))
 (symbol
  (lib_id "Device:C")
  (at 186.69 114.3 90)
  (unit 1)
  (body_style 1)
  (exclude_from_sim no)
  (in_bom yes)
  (on_board yes)
  (in_pos_files yes)
  (dnp no)
  (property "Reference" "C52" (at 186.69 106.172 90) (show_name no) (do_not_autoplace no) (effects (font (size 1.27 1.27))))
  (property "Value" "10n" (at 186.69 108.712 90) (show_name no) (do_not_autoplace no) (effects (font (size 1.27 1.27))))
  (property "Footprint" "Capacitor_SMD:C_0402_1005Metric_Pad0.74x0.62mm_HandSolder" (at 190.5 113.3348 0) (hide yes) (show_name no) (do_not_autoplace no) (effects (font (size 1.27 1.27))))
  (property "Datasheet" "" (at 186.69 114.3 0) (hide yes) (show_name no) (do_not_autoplace no) (effects (font (size 1.27 1.27))))
  (property "Description" "Unpolarized capacitor" (at 186.69 114.3 0) (hide yes) (show_name no) (do_not_autoplace no) (effects (font (size 1.27 1.27))))
  (property "Size" "0402" (at 187.198 110.998 90) (show_name no) (do_not_autoplace no) (effects (font (size 1.27 1.27))))
  (pin "2")
  (pin "1"))
 (symbol
  (lib_id "power:+3.3V")
  (at 93.98 97.79 0)
  (unit 1)
  (body_style 1)
  (exclude_from_sim no)
  (in_bom yes)
  (on_board yes)
  (in_pos_files yes)
  (dnp no)
  (fields_autoplaced yes)
  (property "Reference" "#PWR065" (at 93.98 101.6 0) (hide yes) (show_name no) (do_not_autoplace no) (effects (font (size 1.27 1.27))))
  (property "Value" "+3.3V" (at 93.98 92.71 0) (show_name no) (do_not_autoplace no) (effects (font (size 1.27 1.27))))
  (property "Footprint" "" (at 93.98 97.79 0) (hide yes) (show_name no) (do_not_autoplace no) (effects (font (size 1.27 1.27))))
  (property "Datasheet" "" (at 93.98 97.79 0) (hide yes) (show_name no) (do_not_autoplace no) (effects (font (size 1.27 1.27))))
  (property "Description" "Power symbol creates a global label with name \"+3.3V\"" (at 93.98 97.79 0) (hide yes) (show_name no) (do_not_autoplace no) (effects (font (size 1.27 1.27))))
  (pin "1"))
 (symbol
  (lib_id "Device:C")
  (at 186.69 91.44 90)
  (unit 1)
  (body_style 1)
  (exclude_from_sim no)
  (in_bom yes)
  (on_board yes)
  (in_pos_files yes)
  (dnp no)
  (property "Reference" "C51" (at 186.69 83.312 90) (show_name no) (do_not_autoplace no) (effects (font (size 1.27 1.27))))
  (property "Value" "10n" (at 186.69 85.852 90) (show_name no) (do_not_autoplace no) (effects (font (size 1.27 1.27))))
  (property "Footprint" "Capacitor_SMD:C_0402_1005Metric_Pad0.74x0.62mm_HandSolder" (at 190.5 90.4748 0) (hide yes) (show_name no) (do_not_autoplace no) (effects (font (size 1.27 1.27))))
  (property "Datasheet" "" (at 186.69 91.44 0) (hide yes) (show_name no) (do_not_autoplace no) (effects (font (size 1.27 1.27))))
  (property "Description" "Unpolarized capacitor" (at 186.69 91.44 0) (hide yes) (show_name no) (do_not_autoplace no) (effects (font (size 1.27 1.27))))
  (property "Size" "0402" (at 187.198 88.138 90) (show_name no) (do_not_autoplace no) (effects (font (size 1.27 1.27))))
  (pin "2")
  (pin "1"))
 (symbol
  (lib_id "Device:C")
  (at 186.69 142.24 90)
  (unit 1)
  (body_style 1)
  (exclude_from_sim no)
  (in_bom yes)
  (on_board yes)
  (in_pos_files yes)
  (dnp no)
  (property "Reference" "C57" (at 186.69 134.112 90) (show_name no) (do_not_autoplace no) (effects (font (size 1.27 1.27))))
  (property "Value" "10n" (at 186.69 136.652 90) (show_name no) (do_not_autoplace no) (effects (font (size 1.27 1.27))))
  (property "Footprint" "Capacitor_SMD:C_0402_1005Metric_Pad0.74x0.62mm_HandSolder" (at 190.5 141.2748 0) (hide yes) (show_name no) (do_not_autoplace no) (effects (font (size 1.27 1.27))))
  (property "Datasheet" "" (at 186.69 142.24 0) (hide yes) (show_name no) (do_not_autoplace no) (effects (font (size 1.27 1.27))))
  (property "Description" "Unpolarized capacitor" (at 186.69 142.24 0) (hide yes) (show_name no) (do_not_autoplace no) (effects (font (size 1.27 1.27))))
  (property "Size" "0402" (at 187.198 138.938 90) (show_name no) (do_not_autoplace no) (effects (font (size 1.27 1.27))))
  (pin "2")
  (pin "1"))
 (symbol
  (lib_id "power:GND")
  (at 129.54 69.85 0)
  (unit 1)
  (body_style 1)
  (exclude_from_sim no)
  (in_bom yes)
  (on_board yes)
  (in_pos_files yes)
  (dnp no)
  (fields_autoplaced yes)
  (property "Reference" "#PWR066" (at 129.54 76.2 0) (hide yes) (show_name no) (do_not_autoplace no) (effects (font (size 1.27 1.27))))
  (property "Value" "GND" (at 129.54 74.93 0) (show_name no) (do_not_autoplace no) (effects (font (size 1.27 1.27))))
  (property "Footprint" "" (at 129.54 69.85 0) (hide yes) (show_name no) (do_not_autoplace no) (effects (font (size 1.27 1.27))))
  (property "Datasheet" "" (at 129.54 69.85 0) (hide yes) (show_name no) (do_not_autoplace no) (effects (font (size 1.27 1.27))))
  (property "Description" "Power symbol creates a global label with name \"GND\" , ground" (at 129.54 69.85 0) (hide yes) (show_name no) (do_not_autoplace no) (effects (font (size 1.27 1.27))))
  (pin "1"))
 (symbol
  (lib_id "power:GND")
  (at 260.35 119.38 0)
  (unit 1)
  (body_style 1)
  (exclude_from_sim no)
  (in_bom yes)
  (on_board yes)
  (in_pos_files yes)
  (dnp no)
  (fields_autoplaced yes)
  (property "Reference" "#PWR062" (at 260.35 125.73 0) (hide yes) (show_name no) (do_not_autoplace no) (effects (font (size 1.27 1.27))))
  (property "Value" "GND" (at 260.35 124.46 0) (show_name no) (do_not_autoplace no) (effects (font (size 1.27 1.27))))
  (property "Footprint" "" (at 260.35 119.38 0) (hide yes) (show_name no) (do_not_autoplace no) (effects (font (size 1.27 1.27))))
  (property "Datasheet" "" (at 260.35 119.38 0) (hide yes) (show_name no) (do_not_autoplace no) (effects (font (size 1.27 1.27))))
  (property "Description" "Power symbol creates a global label with name \"GND\" , ground" (at 260.35 119.38 0) (hide yes) (show_name no) (do_not_autoplace no) (effects (font (size 1.27 1.27))))
  (pin "1"))
 (sheet_instances
  (path ""
   (page "5"))))
